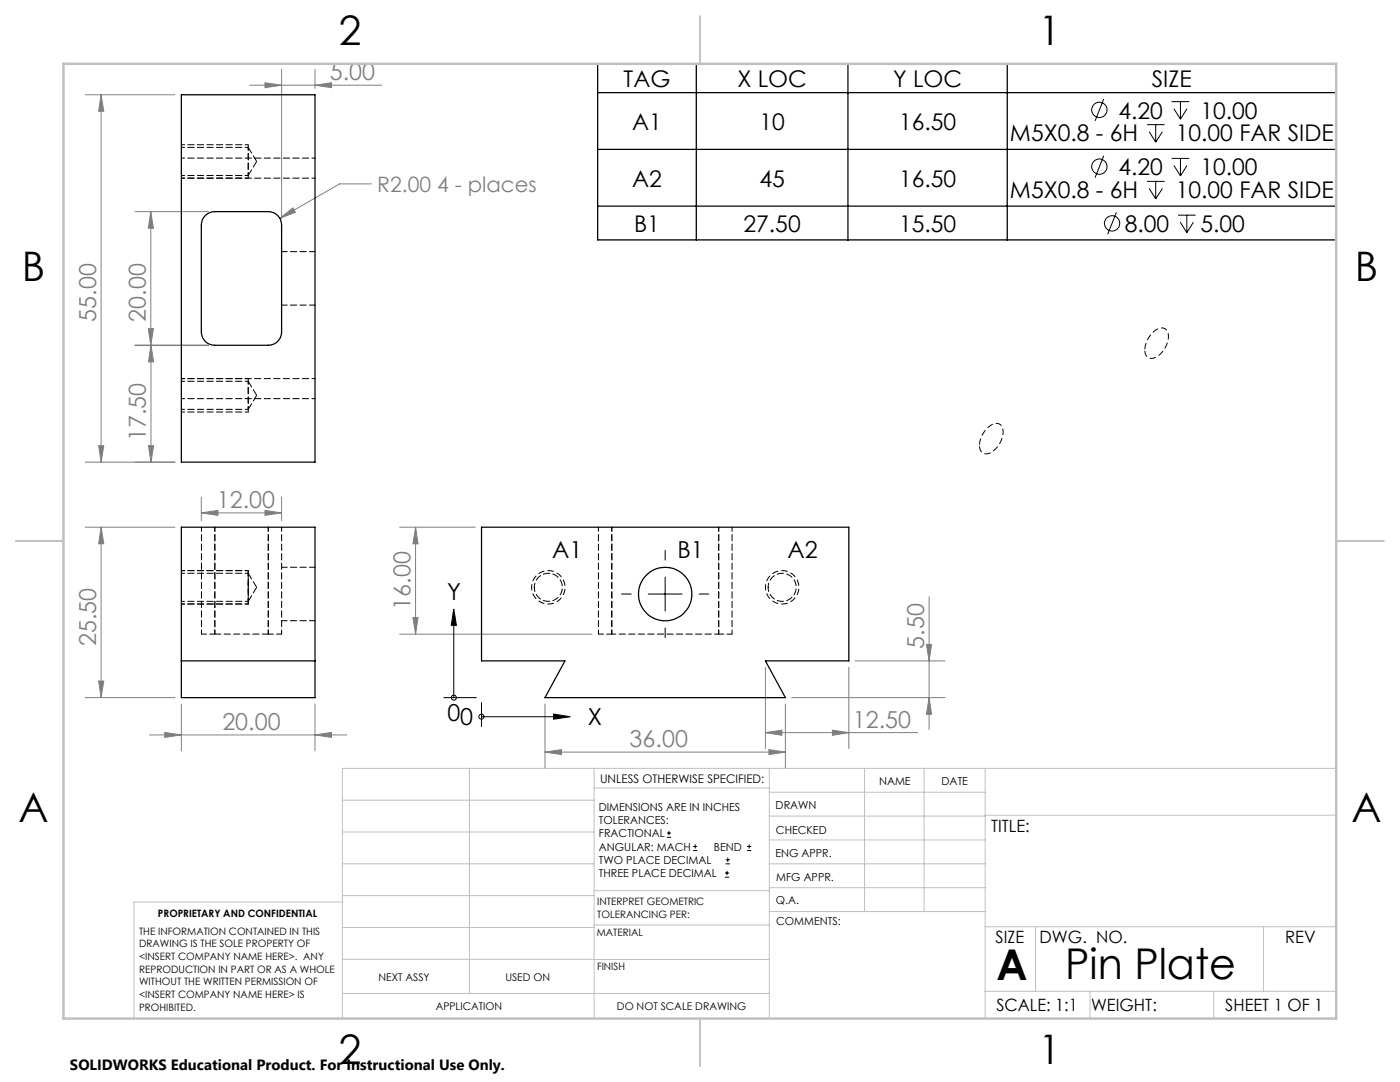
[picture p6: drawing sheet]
<svg xmlns="http://www.w3.org/2000/svg" width="279mm" height="216mm" viewBox="0 0 279 216" stroke-linecap="round" stroke-linejoin="round" font-family="sans-serif">
<g fill="none" stroke="#000" stroke-width=".2">
<path d="M220.3 19.8l-1.8 4.3M220.3 31.1l-1.8 4.4M228.9 24.9h3.5M228.9 36.2h3.5M229.3 26.3l1.3 2.1M229.3 37.6l1.3 2.1M230.6 24.9v3.5M230.6 36.2v3.5M232 26.3l-1.4 2.1M232 37.6l-1.4 2.1M233.8 20.3h3.5M233.8 31.6h3.5"/>
<path d="M234.3 21.7l1.3 2.1M234.3 33l1.3 2.1M235.6 20.3v3.5M235.6 31.6v3.5M236.9 21.7l-1.3 2.1M236.9 33l-1.3 2.1M222.8 42.4l-1.7 4.3M235.1 42.9h3.5M235.5 44.3l1.4 2.1M236.9 42.9v3.5M238.2 44.3l-1.3 2.1M124 118.5h2"/>
<path d="M129.4 118.5h6.7M132.8 109.8v2M132.8 115.1v6.8M139.5 118.5h2M88.6 139.2h6.5M90.6 124.8v14.4M90.6 121.5l.5 3.3h-1zM132.8 125.3v1.9M96.1 140.2v4.8M96.1 143h14.4M110.5 142.5l3.3 .5-3.3 .5zM133.1 167.1h.8"/>
<path d="M133.1 166.2h.8M133.5 165.8v.9M138.3 169.7h.8M138.3 168.9h.8M138.7 168.5v.8M144.7 175h.8M144.7 174.2h.8M144.8 172.4h.9M144.8 171.6h.9M145.1 173.8v.8M145.2 171.1v.9M149.1 169.7h.8"/>
<path d="M149.1 168.9h.8M149.5 168.5v.8"/>
<circle cx="219.4" cy="33.2" r="1.53"/>
<circle cx="219.4" cy="21.9" r="1.53"/>
<circle cx="222" cy="44.6" r="1.53"/>
<circle cx="90.6" cy="139.2" r=".5"/>
<circle cx="96.1" cy="143" r=".5"/>
</g>
<g fill="none" stroke="#808080" stroke-width=".2">
<path d="M17 18.9h17.9M20.2 18.9l.5 3.3h-1zM20.2 18.9v73.3M49.8 17h26.4M52.9 16.5l3.3 .5-3.3 .5zM56.2 13.8v29.8M62.9 17l3.2-.5v1zM62.9 13.8v3.8M74.1 36.7h-6.3l-12 6.9M26.9 42.2h14.7M30.1 42.2l.5 3.3h-1zM30.1 42.2v26.7"/>
<path d="M55.8 43.6l2.7-2.1 .4 .9zM26.9 68.9h14.7M29.6 65.6h1l-.5 3.3zM30.1 68.9l.6 3.3h-1.1zM30.1 68.9v23.3M19.7 88.9h1l-.5 3.3zM29.6 88.9h1.1l-.6 3.3zM34.9 92.2h-17.9M40.2 99.2v4.7M56.2 99.2v4.7M17 105.2h17.9M20.2 105.2l.5 3.3h-1z"/>
<path d="M20.2 105.2v34M40.2 102.3l3.3-.5v1zM40.2 102.3h16M52.9 101.8l3.3 .5-3.3 .5zM79.8 105.2h15M82.9 105.2l.5 3.3h-1zM82.9 105.2v21.3M185.4 119.1v26.5M17 139.2h17.9M19.7 135.9h1l-.5 3.3zM79.8 126.5h38.3M82.4 123.2h1l-.5 3.3z"/>
<path d="M152.8 133.1v16.3M158 139.2h30.6M169.4 133.1v16.3M170.7 131.9h17.9M184.9 128.6h1l-.5 3.3zM185.4 139.2l.5 3.3h-1zM29.8 146.6h39.4M32.9 146.2l3.3 .4-3.3 .5zM36.2 140.5v9.3M62.9 146.6l3.2-.4v.9zM62.9 140.5v9.3M108.8 150.1l3.2-.5v1z"/>
<path d="M108.8 140.5v12.7M108.8 150.1h47.9M152.8 146.2l3.2-.5v1zM152.8 146.2h30.3M153.5 149.6l3.2 .5-3.2 .5zM156.7 140.5v12.7M166.1 145.7l3.3 .5-3.3 .5z"/>
</g>
<path d="M228.5 69.8a1.46 1.46 0 0 0 .7 1.6 1.46 1.46 0 0 0 1.8-.3 4.7 4.7 0 0 0 2-5 1.55 1.55 0 0 0-2.6-.1 5.3 5.3 0 0 0-1.9 3.8M195.5 88.9a1.46 1.46 0 0 0 .7 1.6 1.46 1.46 0 0 0 1.8-.3 4.7 4.7 0 0 0 2-5 1.55 1.55 0 0 0-2.6-.1 5.3 5.3 0 0 0-1.9 3.8" fill="none" stroke="#000" stroke-width=".2" stroke-dasharray="1.3 .6" stroke-dashoffset="-.2" stroke-linecap="butt"/>
<path d="M106.1 117.2a3.3 3.3 0 0 0 4.9 2.9 3.3 3.3 0 0 0 .2-5.7 3.3 3.3 0 0 0-5.1 2.5v.3M152.8 117.2a3.3 3.3 0 0 0 4.9 2.9 3.3 3.3 0 0 0 .2-5.7 3.3 3.3 0 0 0-5.1 2.5v.3" fill="none" stroke="#000" stroke-width=".2" stroke-dasharray="1.3 .6" stroke-dashoffset=".6" stroke-linecap="butt"/>
<path d="M119.3 12.7h147.4v35.2h-147.4zM119.3 18.5h147.4M139 12.7v35.2M169.2 12.7v35.2M201 12.7v35.2M119.3 29.8h147.4M119.3 41.1h147.4" fill="none" stroke="#000" stroke-width=".25"/>
<g fill="none" stroke="#c0c0c0" stroke-width=".2">
<path d="M68.3 159.7h50.3M93.7 153.3v44.9M118.6 153.3v49.9M118.6 157.2h34.9M153.5 153.3v49.9M153.5 158.1h43.1M172.5 153.3v28.6M184.4 153.3v28.6M196.6 153.3v49.9M266.7 153.3h-198.4v49.9M68.3 178.7h50.3M68.3 172.4h50.3"/>
<path d="M68.3 166h50.3M68.3 180h-41.6v23.2M118.6 177.7h35M153.5 167.6h43.1M153.5 162.8h43.1M153.5 172.4h43.1M153.5 177.1h43.1M196.6 162.7h70.1M68.3 198.2h85.2M68.3 191.4l85.2 .1M68.3 185.1h50.3M118.6 184.6h35"/>
<path d="M153.6 181.9h43M196.6 197.8h70.1M196.6 184.9h70.1M206.7 184.9v12.9M217.5 197.8v5.4M242.2 197.8v5.4M252.2 184.9v12.9"/>
</g>
<path d="M139.7 3.2v9.5M3.1 107.9h9.6M266.7 107.9h9.5M139.7 203.2v9.6" fill="none" stroke="#c0c0c0" stroke-width=".25"/>
<path d="M12.7 12.7h254v190.5h-254z" fill="none" stroke="#c0c0c0" stroke-width=".5"/>
<path d="M36.2 28.9h13.3M36.2 35.5h13.3M36.2 75.5h13.3M36.2 82.2h13.3M36.2 113.9h13.3M36.2 120.5h13.3" fill="none" stroke="#000" stroke-width=".2" stroke-dasharray="1.3 .6" stroke-dashoffset=".6"/>
<path d="M49.5 35.5v-6.6M49.5 82.2v-6.7M49.5 120.5v-6.6" fill="none" stroke="#000" stroke-width=".2" stroke-dasharray="1.3 .6" stroke-dashoffset=".2"/>
<g fill="#808080">
<path d="M55.8 43.6l2.7-2.1 .4 .9z"/>
<path d="M52.9 101.8l3.3 .5-3.3 .5zM40.2 102.3l3.3-.5v1z"/>
<path d="M32.9 146.2l3.3 .4-3.3 .5zM62.9 146.6l3.2-.4v.9zM152.8 146.2l3.2-.5v1zM166.1 145.7l3.3 .5-3.3 .5zM52.9 16.5l3.3 .5-3.3 .5zM62.9 17l3.2-.5v1z"/>
<path d="M108.8 150.1l3.2-.5v1zM153.5 149.6l3.2 .5-3.2 .5z"/>
<path d="M19.7 135.9h1l-.5 3.3zM20.2 105.2l.5 3.3h-1zM82.4 123.2h1l-.5 3.3zM82.9 105.2l.5 3.3h-1zM19.7 88.9h1l-.5 3.3zM20.2 18.9l.5 3.3h-1z"/>
<path d="M184.9 128.6h1l-.5 3.3zM185.4 139.2l.5 3.3h-1zM30.1 42.2l.5 3.3h-1zM29.6 65.6h1l-.5 3.3zM30.1 68.9l.6 3.3h-1.1zM29.6 88.9h1.1l-.6 3.3z"/>
</g>
<path d="M110.5 142.5l3.3 .5-3.3 .5zM90.6 121.5l.5 3.3h-1z" fill="#000"/>
<g fill="none" stroke="#000" stroke-width=".25">
<path d="M36.2 18.9h26.7v73.3h-26.7zM41 43l.7-.5 1.2-.3h10.6a2.65 2.65 0 0 1 2.7 2.7v21.3a2.65 2.65 0 0 1-2.7 2.7h-10.6a2.65 2.65 0 0 1-2.7-2.7v-21.3l.3-1.2zM36.2 105.2h26.7v34h-26.7zM96.1 105.2h73.3v26.7h-16.6l3.9 7.3h-47.9l3.9-7.3h-16.6zM36.2 131.9h26.7"/>
<circle cx="132.7" cy="118.5" r="5.3"/>
</g>
<path d="M62.9 50.2h-6.7M56.2 60.9h6.7M49.5 117.2v-2.8M49.5 120v-2.8M62.9 113.2h-6.7M56.2 123.9h6.7" fill="none" stroke="#000" stroke-width=".2" stroke-dasharray="1.3 .6" stroke-dashoffset=".2"/>
<g fill="none" stroke="#000" stroke-width=".2" stroke-dasharray="1.3 .6" stroke-dashoffset=".4">
<path d="M40.2 105.2v21.3M42.9 105.2v21.3M53.5 105.2v21.3M106.6 117.2a2.8 2.8 0 0 1 4.1-2.5 2.8 2.8 0 0 1 .4 4.8 2.8 2.8 0 0 1-4.4-1.9l-.1-.4M119.4 105.2v21.3M122.1 105.2v21.3M143.4 105.2v21.3M153.3 117.2a2.8 2.8 0 0 1 4.1-2.5 2.8 2.8 0 0 1 .3 4.8 2.8 2.8 0 0 1-4.4-1.9v-.4M42.9 126.5v-21.3M53.5 126.5v-21.3M56.2 126.5v-21.3M122.1 126.5h21.3"/>
<path d="M122.1 126.5v-21.3M143.4 126.5v-21.3M146.1 126.5v-21.3"/>
</g>
<path d="M40.2 126.5h2.7M53.5 126.5h2.7M119.4 126.5h2.7M143.4 126.5h2.7" fill="none" stroke="#000" stroke-width=".2" stroke-dasharray="1.3 .6" stroke-dashoffset=".3"/>
<path d="M53.5 126.5h-10.6" fill="none" stroke="#000" stroke-width=".2" stroke-dasharray="1.3 .6" stroke-dashoffset=".1"/>
<path d="M49.5 35l1.7-2.8M51.2 32.2l-1.7-2.8M51.2 78.9l-1.7-2.8M49.5 81.7l1.7-2.8M49.5 120l1.7-2.8M51.2 117.2l-1.7-2.8" fill="none" stroke="#000" stroke-width=".2" stroke-dasharray="1.3 .6"/>
<path d="M36.2 31.5h26.7M36.2 35.5h26.7M36.2 35h13.3M49.5 29.4h-13.3M36.2 79.5h26.7M36.2 75.5h26.7M49.5 76.1h-13.3M36.2 81.7h13.3M36.2 120h13.3M49.5 114.4h-13.3" fill="none" stroke="#000" stroke-width=".2" stroke-dasharray="1.3 .6" stroke-dashoffset=".6"/>
<path d="M49.5 35v-5.6M49.5 81.7v-5.6" fill="none" stroke="#000" stroke-width=".2" stroke-dasharray="1.3 .6" stroke-dashoffset=".7"/>
<g font-size="8.5">
<text x="198.9" y="195.5">A</text>
<text x="212.6" y="195.4">Pin Plate</text>
</g>
<g font-size="8.1">
<text x="67.6" y="8.9">2</text>
<text x="207.3" y="8.9">1</text>
<text x="4.4" y="56.2">B</text>
<text x="270.4" y="56.2">B</text>
<text x="3.7" y="164.1">A</text>
<text x="269.7" y="164.1">A</text>
<text x="67.6" y="212.4">2</text>
<text x="207.3" y="212.4">1</text>
</g>
<g font-size="4.7" fill="#808080">
<text x="65.8" y="16">5.00</text>
<text x="19.2" y="64.2" transform="rotate(-90 19.2 64.2)">55.00</text>
<text x="29.1" y="64.2" transform="rotate(-90 29.1 64.2)">20.00</text>
<text x="29.1" y="88" transform="rotate(-90 29.1 88)">17.50</text>
<text x="43.3" y="101.3">12.00</text>
<text x="81.9" y="121.6" transform="rotate(-90 81.9 121.6)">16.00</text>
<text x="19.2" y="128.9" transform="rotate(-90 19.2 128.9)">25.50</text>
<text x="184.4" y="129.4" transform="rotate(-90 184.4 129.4)">5.50</text>
<text x="44.4" y="145.6">20.00</text>
<text x="125.7" y="149">36.00</text>
<text x="170.2" y="145.2">12.50</text>
</g>
<g font-size="4.7">
<text x="110.2" y="111.4">A1</text>
<text x="135.2" y="111.4">B1</text>
<text x="157.2" y="111.4">A2</text>
<text x="89.2" y="119.7">Y</text>
<text x="89.3" y="144">00</text>
<text x="117.3" y="144.8">X</text>
</g>
<g font-size="4.6">
<text x="124.5" y="17.3">TAG</text>
<text x="147.2" y="17.3">X LOC</text>
<text x="178.2" y="17.3">Y LOC</text>
<text x="229.9" y="17.3">SIZE</text>
<text x="223.2" y="23.6">4.20</text>
<text x="239.6" y="23.6">10.00</text>
<text x="126.2" y="25.9">A1</text>
<text x="151.6" y="25.9">10</text>
<text x="179.4" y="25.9">16.50</text>
<text x="201.5" y="28.2">M5X0.8 - 6H</text>
<text x="234.6" y="28.2">10.00 FAR SIDE</text>
<text x="223.2" y="35">4.20</text>
<text x="239.6" y="35">10.00</text>
<text x="126.2" y="37.3">A2</text>
<text x="151.6" y="37.3">45</text>
<text x="179.4" y="37.3">16.50</text>
<text x="201.5" y="39.6">M5X0.8 - 6H</text>
<text x="234.6" y="39.6">10.00 FAR SIDE</text>
<text x="126.5" y="46.3">B1</text>
<text x="148.4" y="46.3">27.50</text>
<text x="179.4" y="46.3">15.50</text>
<text x="224.5" y="46.3">8.00</text>
<text x="239.6" y="46.3">5.00</text>
</g>
<text font-size="4.2" fill="#808080" x="75.3" y="38.3">R2.00 4 - places</text>
<g font-size="3.4">
<text x="197.8" y="166">TITLE:</text>
<text x="198.7" y="188.1">SIZE</text>
<text x="207.5" y="188.1">DWG. NO.</text>
<text x="256.5" y="188.2">REV</text>
<text x="198.8" y="201.7">SCALE: 1:1</text>
<text x="217.7" y="201.8">WEIGHT:</text>
<text x="244.5" y="201.7">SHEET 1 OF 1</text>
</g>
<text font-size="3" x="14" y="213.5">SOLIDWORKS Educational Product. For Instructional Use Only.</text>
<text font-size="2.4" x="119.8" y="156.2">UNLESS OTHERWISE SPECIFIED:</text>
<g font-size="2.2">
<text x="119.5" y="161.8">DIMENSIONS ARE IN INCHES</text>
<text x="154.8" y="161.4">DRAWN</text>
<text x="175.4" y="156.6">NAME</text>
<text x="187.9" y="156.7">DATE</text>
<text x="119.5" y="164.4">TOLERANCES:</text>
<text x="119.5" y="167.1">FRACTIONAL</text>
<text x="154.9" y="166.3">CHECKED</text>
<text x="119.5" y="169.7">ANGULAR: MACH</text>
<text x="119.5" y="172.4">TWO PLACE DECIMAL</text>
<text x="142.5" y="169.7">BEND</text>
<text x="154.8" y="171">ENG APPR.</text>
<text x="119.5" y="175">THREE PLACE DECIMAL</text>
<text x="154.9" y="175.7">MFG APPR.</text>
<text x="154.9" y="180.4">Q.A.</text>
<text x="154.9" y="184.6">COMMENTS:</text>
</g>
<g font-size="2.1">
<text x="75.5" y="195.7">NEXT ASSY</text>
<text x="100.9" y="195.7">USED ON</text>
<text x="86.9" y="201.5">APPLICATION</text>
<text x="123.1" y="201.6">DO NOT SCALE DRAWING</text>
</g>
<g font-size="2">
<text x="31.5" y="182.9">PROPRIETARY AND CONFIDENTIAL</text>
<text x="119.2" y="180.6">INTERPRET GEOMETRIC</text>
<text x="119.2" y="183.1">TOLERANCING PER:</text>
<text x="27.8" y="186.5">THE INFORMATION CONTAINED IN THIS</text>
<text x="27.8" y="189">DRAWING IS THE SOLE PROPERTY OF</text>
<text x="27.8" y="191.6">&lt;INSERT COMPANY NAME HERE&gt;. ANY</text>
<text x="119.1" y="186.7">MATERIAL</text>
<text x="27.8" y="194.1">REPRODUCTION IN PART OR AS A WHOLE</text>
<text x="27.8" y="196.6">WITHOUT THE WRITTEN PERMISSION OF</text>
<text x="119.1" y="193.5">FINISH</text>
<text x="27.8" y="199.1">&lt;INSERT COMPANY NAME HERE&gt; IS</text>
<text x="27.8" y="201.7">PROHIBITED.</text>
</g>
</svg>
